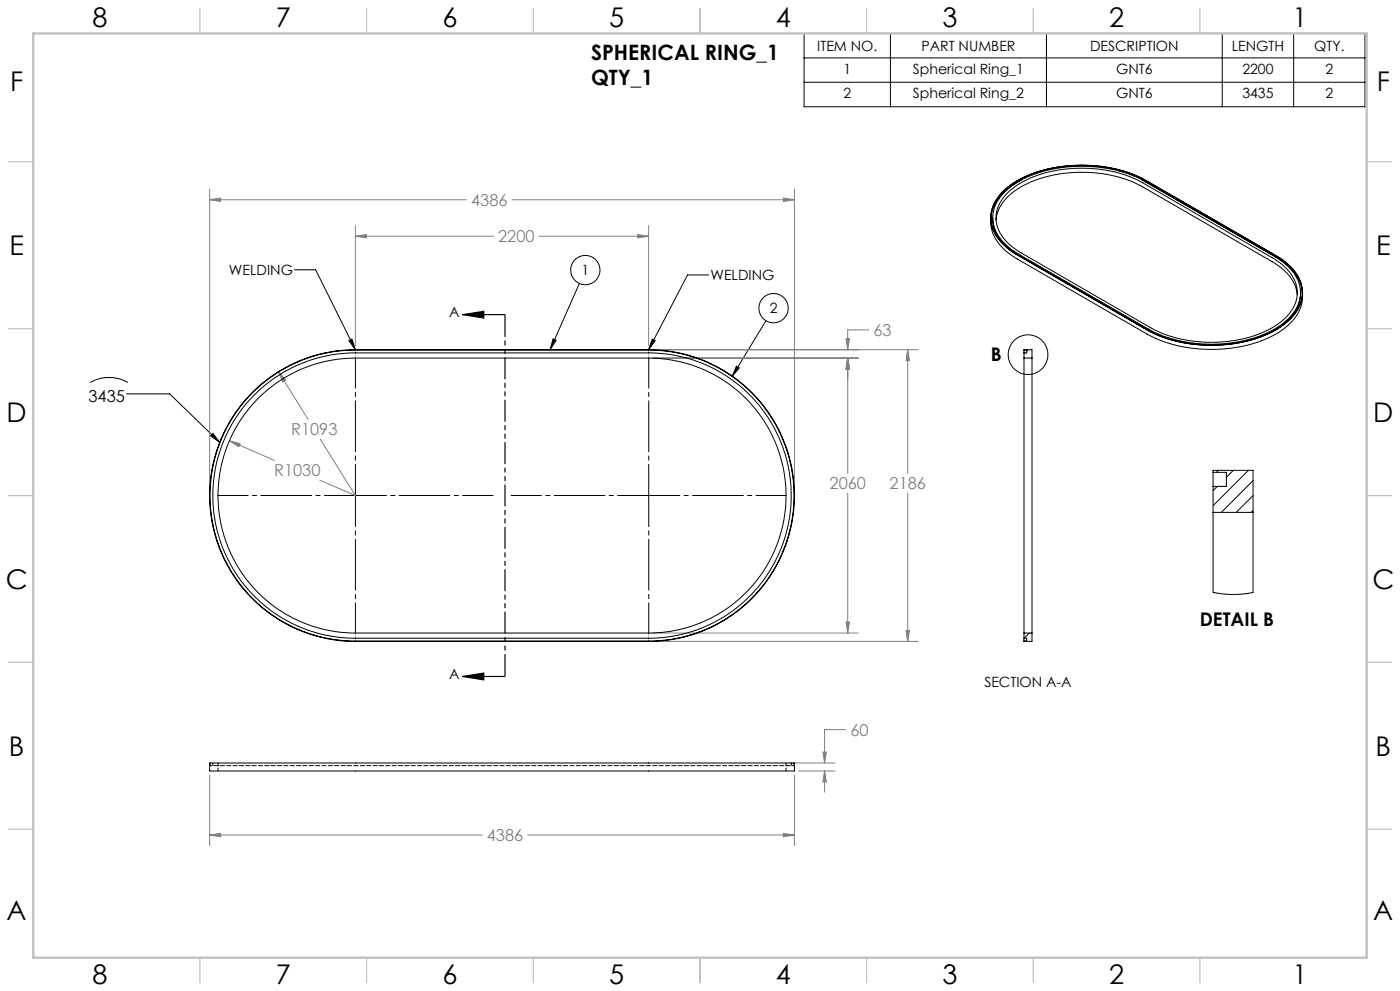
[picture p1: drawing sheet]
<svg xmlns="http://www.w3.org/2000/svg" width="420mm" height="297mm" viewBox="0 0 420 297" stroke-linecap="round" stroke-linejoin="round" font-family="sans-serif">
<g fill="none" stroke="#000" stroke-width=".3">
<path d="M241.2 10h168.3v22h-168.3zM241.2 17.4h168.3M267.1 10v22M313.9 10v22M366.7 10v22M388.1 10v22M241.2 24.7h168.3M88.3 80.9h6.4l11.9 23.9M173.8 84.9l-8.8 19.9M212.6 82.4h-6.3l-11.7 22.4M229.8 96.1l-10.2 16.7M27.1 114.6a11.3 11.3 0 0 1 11.2 0"/>
<path d="M38 118h12.9l15 14.6M104.7 102.1l.9-.5 1 3.2zM165.9 101.6l.9 .4-1.8 2.8zM195.7 101.6l.9 .5-2 2.7zM220.9 109.7l.9 .6-2.2 2.5zM63.2 130.6l.7-.7 2 2.7zM106.5 148.5h.2M106.6 148.4v.2M194.5 148.5h.2M194.6 148.4v.2"/>
<circle cx="175.6" cy="80.9" r="4.4"/>
<circle cx="232.1" cy="92.4" r="4.4"/>
<circle cx="308.4" cy="106.3" r="5.9"/>
</g>
<path d="M138.8 94.3l6.3-1v2zM138.8 94.3h12.7M138.8 202.7l6.3-1v2.1zM138.8 202.7h12.7" fill="none" stroke="#000" stroke-width=".35"/>
<g fill="none" stroke="#808080" stroke-width=".3">
<path d="M62.9 59.9l3.3-.5v1zM62.9 56.7v90.5M62.9 59.9h77M153.6 59.9h84.7M235 59.4l3.3 .5-3.3 .5zM238.3 56.7v90.5M106.6 70.8l3.3-.5v1zM106.6 67.6v35.9M106.6 70.8h41.5M161.7 70.8h32.9M191.3 70.3l3.3 .5-3.3 .5zM194.6 67.6v35.9"/>
<path d="M260.7 98.9h-6.4v5.9M83.5 111.4l2.2 2.5-.9 .6zM83.5 111.4l8.9 14.3M195.9 104.8h79.6M195.9 107.3h61.6M253.8 101.5h1l-.5 3.3zM254.3 107.3l.5 3.3h-1zM254.3 107.3v34.6M272.3 104.8l.5 3.3h-1zM272.3 104.8v37.1M68.8 132.1l3.2 .9-.4 .9zM68.8 132.1l13.6 5.9"/>
<path d="M96.1 131.6l10.5 16.9-10.7-4.6M254.3 147.8v41.9M272.3 147.8v44.4M195.9 189.7h61.6M195.9 192.2h79.6M253.8 186.4h1l-.5 3.3zM271.8 188.9h1l-.5 3.3zM253.7 218.7h-6.3v10M62.9 232.3v21.1M237.1 228.7h13.4M238.3 232.3v21.1M239.6 231.1h10.9"/>
<path d="M246.9 225.4h1l-.5 3.3zM247.4 231.1l.5 3.3h-1zM247.4 231.1v6.3M62.9 250.3l3.3-.5v1zM62.9 250.3h81.7M158.3 250.3h80M235 249.8l3.3 .5-3.3 .5z"/>
</g>
<path d="M106.4 148.5h-41.1M106.6 148.3v-41.1M106.6 148.7v41.1M106.8 148.5h41.1M194.4 148.5h-41.1M194.6 148.3v-41.1M194.6 148.7v41.1M194.8 148.5h41.1" fill="none" stroke="#000" stroke-width=".3" stroke-dasharray="15.2 1.3 1.3 1.3" stroke-dashoffset="6.1"/>
<path d="M151.5 94.3v108.4" fill="none" stroke="#000" stroke-width=".35" stroke-dasharray="6.3 1.3 1.3 1.3 1.3 1.3" stroke-dashoffset="-.2"/>
<path d="M106.6 104.8v2.5M194.6 104.8v2.5M106.6 189.7v2.5M194.6 189.7v2.5" fill="none" stroke="#c0c0c0" stroke-width=".3"/>
<g fill="none" stroke="#c0c0c0" stroke-width=".35">
<path d="M60 2.5v7.5M110 2.5v7.5M160 2.5v7.5M210 2.5v7.5M260 2.5v7.5M310 2.5v7.5M360 2.5v7.5M2.5 48.5h7.5M410 48.5h7.5M2.5 98.5h7.5M410 98.5h7.5M2.5 148.5h7.5"/>
<path d="M410 148.5h7.5M2.5 198.5h7.5M410 198.5h7.5M2.5 248.5h7.5M410 248.5h7.5M60 287v7.5M110 287v7.5M160 287v7.5M210 287v7.5M260 287v7.5M310 287v7.5M360 287v7.5"/>
</g>
<path d="M10 10h400v277h-400z" fill="none" stroke="#c0c0c0" stroke-width=".7"/>
<g fill="#000">
<path d="M63.2 130.6l.7-.7 2 2.7z"/>
<path d="M138.8 94.3l6.3-1v2zM138.8 202.7l6.3-1v2.1z"/>
<path d="M165.9 101.6l.9 .4-1.8 2.8zM220.9 109.7l.9 .6-2.2 2.5zM104.7 102.1l.9-.5 1 3.2zM195.7 101.6l.9 .5-2 2.7z"/>
</g>
<path d="M62.9 59.9l3.3-.5v1zM235 59.4l3.3 .5-3.3 .5zM253.8 101.5h1l-.5 3.3zM254.3 107.3l.5 3.3h-1zM254.3 107.3l.5 3.3h-1zM253.8 186.4h1l-.5 3.3zM191.3 70.3l3.3 .5-3.3 .5zM106.6 70.8l3.3-.5v1zM68.8 132.1l2.8 1.8 .4-.9zM83.5 111.4l1.3 3.1 .9-.6zM272.3 104.8l.5 3.3h-1zM271.8 188.9h1l-.5 3.3zM62.9 250.3l3.3-.5v1zM235 249.8l3.3 .5-3.3 .5zM246.9 225.4h1l-.5 3.3zM247.4 231.1l.5 3.3h-1z" fill="#808080"/>
<g fill="none" stroke="#000" stroke-width=".3">
<path d="M301 57.4a32.6 32.6 0 0 1 20.7-7.8 40.8 40.8 0 0 1 22.1 4.5l39 22.5a13.9 13.9 0 0 1 7.9 10.7 12.6 12.6 0 0 1-6.5 10.7 41 41 0 0 1-27.8 5 36.3 36.3 0 0 1-12.3-4.1l-38.9-22.5a14.5 14.5 0 0 1-7.8-9.9 10.7 10.7 0 0 1 3.6-9.1zM302.6 57.5a32 32 0 0 1 20.6-7.1 38 38 0 0 1 19.6 4.3l38.8 22.5a13.1 13.1 0 0 1 7.6 10.1 12.2 12.2 0 0 1-6.6 10.4 39.9 39.9 0 0 1-30.2 3.4l-4.1-1.3-3.1-1.6-38.9-22.4a13.2 13.2 0 0 1-7.5-10.2 10.8 10.8 0 0 1 3.8-8.1zM306.5 53.9a15.8 15.8 0 0 0-9.1 10.1l-.1 1.5M342.6 53.9l1.2 .7M343.9 54.1a42.7 42.7 0 0 0-38.7 0 14 14 0 0 0-8 10.8 12.5 12.5 0 0 0 6.6 10.6l1.4 .9M297.2 65.3v1.2a13.5 13.5 0 0 0 7.5 10.9l39.4 22.7a42.7 42.7 0 0 0 38.7 0 14.3 14.3 0 0 0 7.9-10.3l.1-2.1M297.8 65.3a12.5 12.5 0 0 0 6.4 10.4l1.4 .9M298.8 65.9a13 13 0 0 1 7.1-9.6 40.2 40.2 0 0 1 36.9-.3l38.8 22.4a13.2 13.2 0 0 1 7.5 9.9M305.3 76.4l40.1 23.1M382.3 76.8a13.8 13.8 0 0 1 7.8 10.5 12.3 12.3 0 0 1-6.3 10.5 39.9 39.9 0 0 1-27.3 4.8 35.7 35.7 0 0 1-12-4l-38.9-22.4a13.9 13.9 0 0 1-7.8-10.5 12.6 12.6 0 0 1 6.9-10.7 40.5 40.5 0 0 1 27.4-4.5 35.8 35.8 0 0 1 11.3 3.9l39.3 22.6a13.9 13.9 0 0 1 8 10.7v.2M382.7 76.6a14.6 14.6 0 0 1 7.9 9.9 11.8 11.8 0 0 1-6 11.1 39.4 39.4 0 0 1-26.1 5.6 36.6 36.6 0 0 1-14.3-4.4M390.2 87.7a12.5 12.5 0 0 1-6.4 10.4l-2.3 1.4"/>
<path d="M75.8 117.7a43.6 43.6 0 0 1 30.8-12.8h88a43.6 43.6 0 0 1 43.6 43.6 43.6 43.6 0 0 1-43.6 43.6h-88a43.6 43.6 0 0 1-40.3-26.9 43.6 43.6 0 0 1 9.5-47.5zM76.4 118.3a42.6 42.6 0 0 1 30.2-12.5h88a42.8 42.8 0 0 1 42.7 42.7 42.8 42.8 0 0 1-42.7 42.8h-88a42.7 42.7 0 0 1-39.5-26.4 42.7 42.7 0 0 1 9.3-46.6zM76.5 116.8a43.7 43.7 0 0 1 30.1-12h88a43.7 43.7 0 0 1 43.7 43.7 43.7 43.7 0 0 1-43.7 43.7h-88a43.7 43.7 0 0 1-40.6-27.5 43.7 43.7 0 0 1 10.5-47.9zM77.5 119.4a41.3 41.3 0 0 1 29.1-12.1h88a41.2 41.2 0 0 1 41.2 41.2 41.2 41.2 0 0 1-41.2 41.2h-88a41.2 41.2 0 0 1-38.1-25.4 41.2 41.2 0 0 1 9-44.9zM307.2 104.9v.9M307.2 107.3v82.4M307.2 104.9l2.4-.1v2.5M307.2 104.9h.8v.9h-.8M307.2 107.3h2.4M307.2 105.8v1.5M307.4 105.8l-.2 .2M308.4 104.8l-.4 .4"/>
<path d="M309.6 107.3v82.4M363.9 153.6v23.9l4.9 .6h3.6l3.5-.6v-23.9M363.9 141.6v4.2M363.9 141.6h4v4.2h-4M363.9 141.6v-.6h12v12.6M363.9 153.6h12M363.9 145.8v7.8M365.2 145.8l-1.3 1.2M365.5 141l-.6 .6M370 141l-2.1 2M374.5 141l-10.6 10.5M375.9 144l-9.5 9.6"/>
<path d="M375.9 148.5l-5 5.1M375.9 153l-.5 .6M307.2 191.3v.8M307.2 191.3h.8v.8h-.8M307.2 189.7h2.4M307.2 189.7v1.6M308.8 189.7l-1.6 1.6M309.6 189.7v2.5l-2.4-.1M62.9 228.7h175.4v2.4h-175.4z"/>
</g>
<path d="M63 229.5h43.6M194.6 229.5h43.6" fill="none" stroke="#000" stroke-width=".3" stroke-dasharray="1.3 .6" stroke-dashoffset=".7"/>
<path d="M106.6 229.5h88" fill="none" stroke="#000" stroke-width=".3" stroke-dasharray="1.3 .6" stroke-dashoffset=".5"/>
<path d="M63 228.7v.8M63.9 228.7v.8M65.4 228.7v2.4M235.8 231.1v-2.4M237.4 229.5v-.8M238.2 229.5v-.8" fill="none" stroke="#000" stroke-width=".3" stroke-dasharray="1.3 .6" stroke-dashoffset=".4"/>
<g font-size="8.1">
<text x="27.8" y="8">8</text>
<text x="82.8" y="8">7</text>
<text x="132.8" y="8">6</text>
<text x="182.8" y="8">5</text>
<text x="232.8" y="8">4</text>
<text x="282.8" y="8">3</text>
<text x="332.8" y="8">2</text>
<text x="387.8" y="8">1</text>
<text x="3" y="27.2">F</text>
<text x="413" y="27.2">F</text>
<text x="2.8" y="76.5">E</text>
<text x="412.8" y="76.5">E</text>
<text x="2" y="126.5">D</text>
<text x="412" y="126.5">D</text>
<text x="1.7" y="176.5">C</text>
<text x="411.7" y="176.5">C</text>
<text x="2.7" y="226.5">B</text>
<text x="412.7" y="226.5">B</text>
<text x="2" y="275.7">A</text>
<text x="412" y="275.7">A</text>
<text x="27.8" y="295">8</text>
<text x="82.8" y="295">7</text>
<text x="132.8" y="295">6</text>
<text x="182.8" y="295">5</text>
<text x="232.8" y="295">4</text>
<text x="282.8" y="295">3</text>
<text x="332.8" y="295">2</text>
<text x="387.8" y="295">1</text>
</g>
<g font-size="6.3">
<text x="177.3" y="18">SPHERICAL RING_1</text>
<text x="177.3" y="25.3">QTY_1</text>
</g>
<g font-size="5.6">
<text x="297.3" y="108.1">B</text>
<text x="359.9" y="187.6">DETAIL B</text>
</g>
<g font-size="4.9" fill="#808080">
<text x="141.3" y="61.7">4386</text>
<text x="149.4" y="72.7">2200</text>
<text x="262.1" y="100.7">63</text>
<text x="87.3" y="130.5">R1093</text>
<text x="82.2" y="142.8">R1030</text>
<text x="248.9" y="146.7">2060</text>
<text x="266.9" y="146.7">2186</text>
<text x="255.1" y="220.5">60</text>
<text x="146" y="252.1">4386</text>
</g>
<text font-size="4.9" x="26.6" y="120.4">3435</text>
<g font-size="4.2">
<text x="245.1" y="15.2">ITEM NO.</text>
<text x="276.4" y="15.2">PART NUMBER</text>
<text x="327" y="15.2">DESCRIPTION</text>
<text x="369.5" y="15.2">LENGTH</text>
<text x="394.2" y="15.2">QTY.</text>
<text x="253" y="22.1">1</text>
<text x="273.8" y="22.1">Spherical Ring_1</text>
<text x="334.8" y="22.1">GNT6</text>
<text x="372.7" y="22.1">2200</text>
<text x="397.7" y="22.1">2</text>
<text x="253" y="29.5">2</text>
<text x="273.8" y="29.5">Spherical Ring_2</text>
<text x="334.8" y="29.5">GNT6</text>
<text x="372.7" y="29.5">3435</text>
<text x="397.7" y="29.5">2</text>
<text x="68.7" y="82.4">WELDING</text>
<text x="174.4" y="82.5">1</text>
<text x="213.1" y="84">WELDING</text>
<text x="134.8" y="95">A</text>
<text x="230.9" y="93.9">2</text>
<text x="134.8" y="203.4">A</text>
<text x="295.3" y="205.8">SECTION A-A</text>
</g>
</svg>
